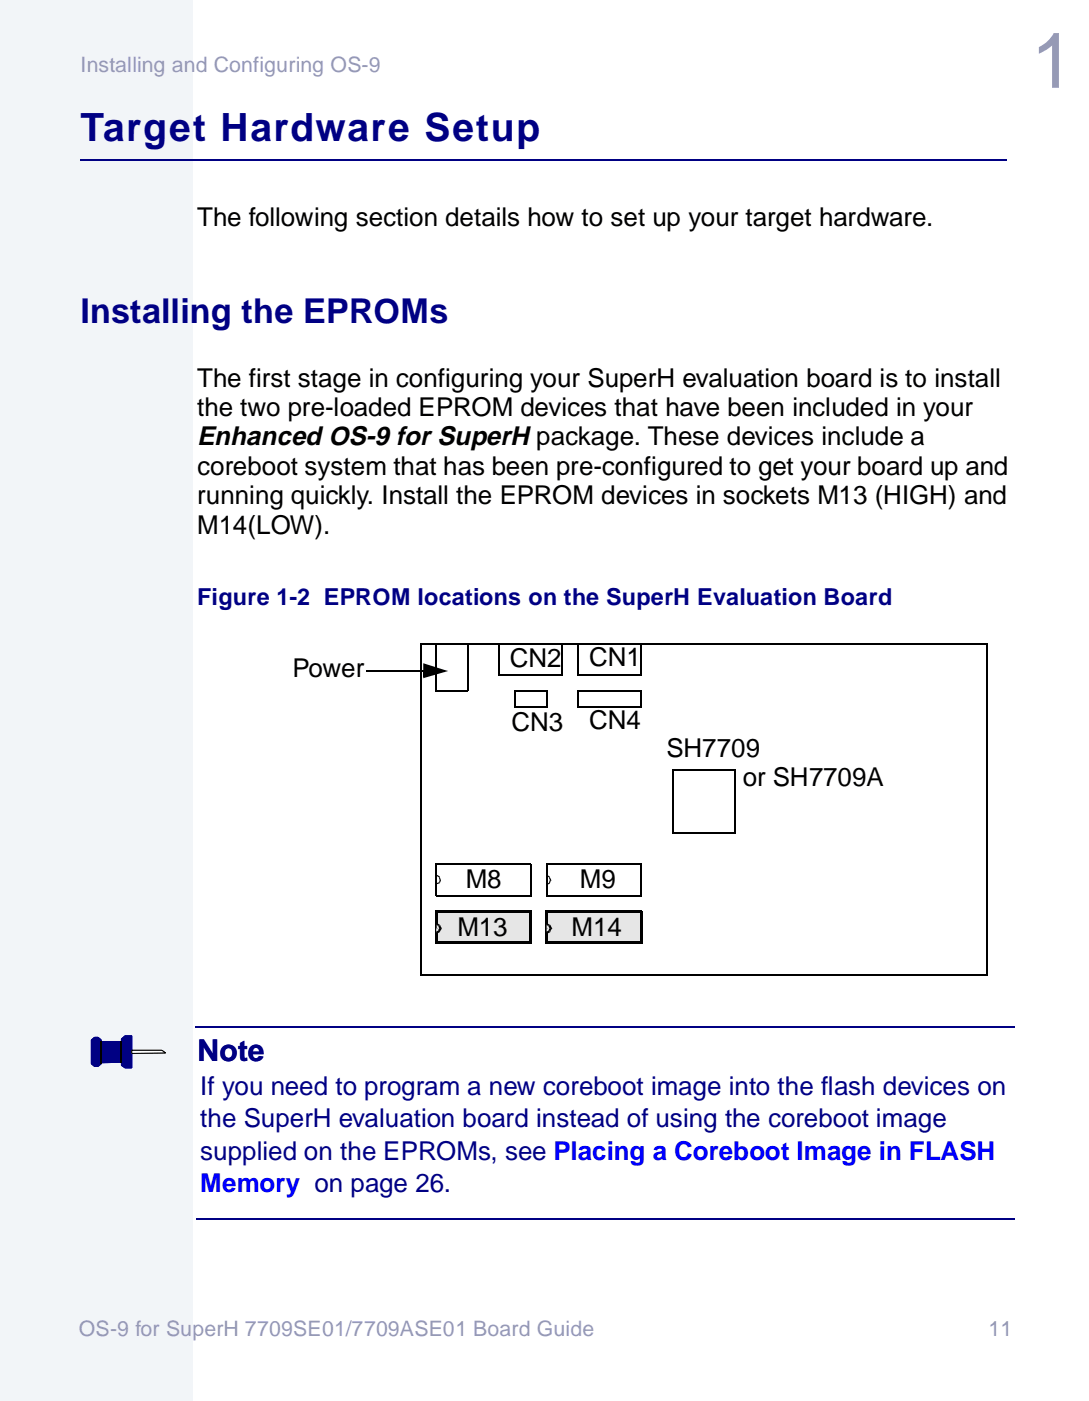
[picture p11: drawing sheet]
<svg xmlns="http://www.w3.org/2000/svg" width="178mm" height="229mm" viewBox="0 0 178 229" stroke-linecap="round" stroke-linejoin="round" font-family="sans-serif">
<path d="M-.1 -.1h31.4v228.7h-31.4z" fill="#f2f5f8"/>
<path d="M31.3 -.1v228.7" fill="none" stroke="#f2f5f8" stroke-width=".17"/>
<path d="M13.1 26v.2z" fill="#000083"/>
<path d="M13.1 26.1h151.3M31.8 167.7h133.9" fill="none" stroke="#000083" stroke-width=".17"/>
<path d="M19.8 169.9h1.7v4.4h-1.1l-.6-.5z" fill-rule="evenodd" fill="#000083"/>
<path d="M19.8 169.9h1.7v4.4h-1.1l-.6-.5z" fill="none" stroke="#000083" stroke-width=".16"/>
<path d="M16.5 169.9h3.3v3.4l-3.3 .1z" fill="#000083"/>
<path d="M16.5 169.9h3.3v3.4l-3.3 .1z" fill="none" stroke="#000083" stroke-width=".16"/>
<path d="M14.9 170.1h1.6v3.5l-.5 .4h-.6l-.5-.4z" fill-rule="evenodd" fill="#000083"/>
<path d="M14.9 170.1h1.6v3.5l-.5 .4h-.6l-.5-.4z" fill="none" stroke="#000083" stroke-width=".16"/>
<path d="M19.8 169.5l.6-.5h1.1v.9h-1.7z" fill-rule="evenodd" fill="#000083"/>
<path d="M19.8 169.5l.6-.5h1.1v.9h-1.7z" fill="none" stroke="#000083" stroke-width=".16"/>
<path d="M14.9 169.7l.5-.4h.6l.5 .4v.4h-1.6z" fill-rule="evenodd" fill="#000083"/>
<path d="M14.9 169.7l.5-.4h.6l.5 .4v.4h-1.6z" fill="none" stroke="#000083" stroke-width=".16"/>
<path d="M21.5 171.4h4.9l.6 .4-5.5 .1z" fill="#fff"/>
<path d="M21.5 171.4h4.9l.6 .4-5.5 .1z" fill="none" stroke="#000" stroke-width=".16"/>
<path d="M16.4 169.9h.2zM19.7 169.9h.2z" fill="#000"/>
<path d="M16.5 169.9v3.8M19.8 169.9v3.6" fill="none" stroke="#000" stroke-width=".17"/>
<path d="M31.8 167.7h133.9" fill="none" stroke="#000083" stroke-width=".17"/>
<path d="M19.8 169.9h1.7v4.4h-1.1l-.6-.5z" fill-rule="evenodd" fill="#000083"/>
<path d="M19.8 169.9h1.7v4.4h-1.1l-.6-.5z" fill="none" stroke="#000083" stroke-width=".16"/>
<path d="M16.5 169.9h3.3v3.4l-3.3 .1z" fill="#000083"/>
<path d="M16.5 169.9h3.3v3.4l-3.3 .1z" fill="none" stroke="#000083" stroke-width=".16"/>
<path d="M14.9 170.1h1.6v3.5l-.5 .4h-.6l-.5-.4z" fill-rule="evenodd" fill="#000083"/>
<path d="M14.9 170.1h1.6v3.5l-.5 .4h-.6l-.5-.4z" fill="none" stroke="#000083" stroke-width=".16"/>
<path d="M19.8 169.5l.6-.5h1.1v.9h-1.7z" fill-rule="evenodd" fill="#000083"/>
<path d="M19.8 169.5l.6-.5h1.1v.9h-1.7z" fill="none" stroke="#000083" stroke-width=".16"/>
<path d="M14.9 169.7l.5-.4h.6l.5 .4v.4h-1.6z" fill-rule="evenodd" fill="#000083"/>
<path d="M14.9 169.7l.5-.4h.6l.5 .4v.4h-1.6z" fill="none" stroke="#000083" stroke-width=".16"/>
<path d="M21.5 171.4h4.9l.6 .4-5.5 .1z" fill="#fff"/>
<path d="M21.5 171.4h4.9l.6 .4-5.5 .1z" fill="none" stroke="#000" stroke-width=".16"/>
<path d="M16.4 169.9h.2zM19.7 169.9h.2z" fill="#000"/>
<path d="M68.7 105h92.6M68.7 104.9v54.1M161.2 105v54.1M68.6 159h92.6M71.1 146.1h15.5M71.2 140.9v5.2M71.2 141h15.5M86.6 141v5.2M16.5 169.9v3.8M19.8 169.9v3.6" fill="none" stroke="#000" stroke-width=".17"/>
<path d="M32.1 199h133.6" fill="none" stroke="#000083" stroke-width=".17"/>
<path d="M71.2 148.8h15.4v5.1h-15.4z" fill="#e6e6e6"/>
<path d="M71 153.9h15.6M71.2 148.6v5.3M71.2 148.8h15.6M86.6 148.8v5.2" fill="none" stroke="#000" stroke-width=".34"/>
<path d="M89.3 148.8h15.4v5.1h-15.4z" fill="#e6e6e6"/>
<path d="M89.1 153.9h15.6M89.3 148.6v5.3M89.3 148.8h15.5M104.7 148.8v5.2" fill="none" stroke="#000" stroke-width=".34"/>
<g fill="none" stroke="#000" stroke-width=".17">
<path d="M59.9 109.5h9.3M71.1 112.7h5.3M71.2 104.9v7.8M71.2 105h5.3M76.4 105v7.8M81.4 110.2h10.4M81.5 104.9v5.3M81.5 105h10.4M84 115.3h5.3M84.1 112.7h5.2M84.1 112.6v2.7M89.3 112.7v2.7"/>
<path d="M91.8 105v5.2M94.2 110.2h10.5M94.3 105h10.4M94.3 115.3h10.4M94.3 104.9v5.3M94.4 112.6v2.7M94.4 112.7h10.3M104.7 105v5.2M104.7 112.7v2.7M109.7 135.9h10.4M109.8 125.5v10.4M109.8 125.6h10.4"/>
<path d="M120.1 125.6v10.4M89.2 146.1h15.5M89.3 141h15.4M89.3 140.9v5.2M104.7 141v5.2"/>
</g>
<path d="M69.1 108.2l4.1 1.3-4.1 1.2v-.3l.2-.2 3.2-.9 .1 .4-3.3-1.1 .1-.3v1.2h-.3zM69.1 109.5h.3v.9h-.3zM71.1 144.1l.2 .2zM71.3 142.8h.1l-.2 .1zM71.4 142.8l.4 .2-.2 .2h.1l-.4-.3zM71.2 144.1l.5-.2 .1 .2-.5 .2zM71.6 143.2l.2-.1 .2 .5-.2 .1zM71.8 143.5l.2 .2zM71.8 143.6l.2 .1-.2 .4-.1-.2-.1 .1zM71.8 143.7l.2-.1-.2 .2z" fill="#000"/>
<path d="M69.3 108.5l3.2 1-3.2 .9z" fill="#000"/>
<path d="M89.3 151.5h.5l-.1 .5-.4 .2z" fill-rule="evenodd" fill="#e6e6e6"/>
<path d="M89.1 152h.2v.3h-.1zM89.3 152l.4-.2 .1 .4-.5 .1zM89.7 151.3l.3 .1v.2l-.3-.1zM89.7 151.5l.3 .1-.2 .6-.1-.4-.2 .2z" fill="#000"/>
<path d="M89.3 150.7l.4 .3 .2 .5h-.6z" fill-rule="evenodd" fill="#e6e6e6"/>
<path d="M89.3 150.6l-.1 .3-.1-.1zM89.3 150.6l.5 .3-.3 .2h.1l-.4-.2zM89.5 151.1l.3-.2 .3 .5-.3 .2zM89.8 151.6l.3-.2 .1 .2-.4 .1z" fill="#000"/>
<path d="M71.2 151.5h.7l-.3 .5-.4 .2z" fill-rule="evenodd" fill="#e6e6e6"/>
<path d="M71 152h.2l.1 .3h-.2zM71.2 152l.4-.2 .1 .4-.4 .1zM71.8 151.2l.4 .2-.1 .2-.4-.2zM71.7 151.4l.4 .2-.4 .6-.1-.4-.1 .1z" fill="#000"/>
<path d="M71.3 150.7l.4 .3 .2 .5h-.6z" fill-rule="evenodd" fill="#e6e6e6"/>
<path d="M71.3 150.6h.1l-.2 .3-.1-.1zM71.4 150.6l.5 .4-.3 .1-.4-.2zM71.6 151.1l.3-.1 .2 .5-.4 .1zM71.7 151.6l.4-.1v.2h-.4zM89.2 144.2l.1 .2zM89.3 142.8l-.1 .1zM89.3 142.8l.5 .2-.2 .2h.1l-.4-.3zM89.3 144.2l.4-.2 .1 .2-.5 .2zM89.6 143.2l.2-.1 .2 .5-.2 .1zM89.8 143.5l.1 .2zM89.8 143.6l.1 .1-.1 .5-.1-.2-.1 .1zM89.8 143.7l.2-.1-.2 .2z" fill="#000"/>
<text font-size="12.7" fill="#969ab5" x="168.3" y="14.3">1</text>
<text font-size="6.3" fill="#000083" x="13.1" y="23">Target Hardware Setup</text>
<text font-size="5.6" fill="#000083" x="13.1" y="52.8">Installing the EPROMs</text>
<text font-size="4.9" fill="#000083" x="32.3" y="173.1">Note</text>
<text font-size="4.3" x="32.2" y="72.7">Enhanced OS-9 for SuperH package. These devices include a</text>
<g font-size="4.2">
<text x="32.2" y="36.9">The following section details how to set up your target hardware.</text>
<text x="32.2" y="63.1">The first stage in configuring your SuperH evaluation board is to install</text>
<text x="32.2" y="67.9">the two pre-loaded EPROM devices that have been included in your</text>
<text x="32.2" y="77.5">coreboot system that has been pre-configured to get your board up and</text>
<text x="32.2" y="82.3">running quickly. Install the EPROM devices in sockets M13 (HIGH) and</text>
<text x="32.2" y="87.1">M14(LOW).</text>
<text x="47.8" y="110.5">Power</text>
<text x="83.2" y="108.9">CN2</text>
<text x="96.2" y="108.6">CN1</text>
<text x="83.5" y="119.2">CN3</text>
<text x="96.2" y="119">CN4</text>
<text x="108.8" y="123.5">SH7709</text>
<text x="121.3" y="128.2">or SH7709A</text>
<text x="76" y="144.9">M8</text>
<text x="94.7" y="144.9">M9</text>
<text x="74.7" y="152.7">M13</text>
<text x="93.3" y="152.7">M14</text>
</g>
<g font-size="4.2" fill="#000083">
<text x="32.7" y="178.7">If you need to program a new coreboot image into the flash devices on</text>
<text x="32.7" y="183.9">the SuperH evaluation board instead of using the coreboot image</text>
<text x="32.7" y="189.2">supplied on the EPROMs, see Placing a Coreboot Image in FLASH</text>
</g>
<text font-size="4.2" fill="#00f" x="32.7" y="194.5">Memory on page 26.</text>
<text font-size="3.8" fill="#000083" x="32.2" y="98.7">Figure 1-2 EPROM locations on the SuperH Evaluation Board</text>
<g font-size="3.5" fill="#969ab5">
<text x="13.1" y="11.7">Installing and Configuring OS-9</text>
<text x="12.9" y="217.9">OS-9 for SuperH 7709SE01/7709ASE01 Board Guide</text>
<text x="161.4" y="217.9">11</text>
</g>
</svg>
